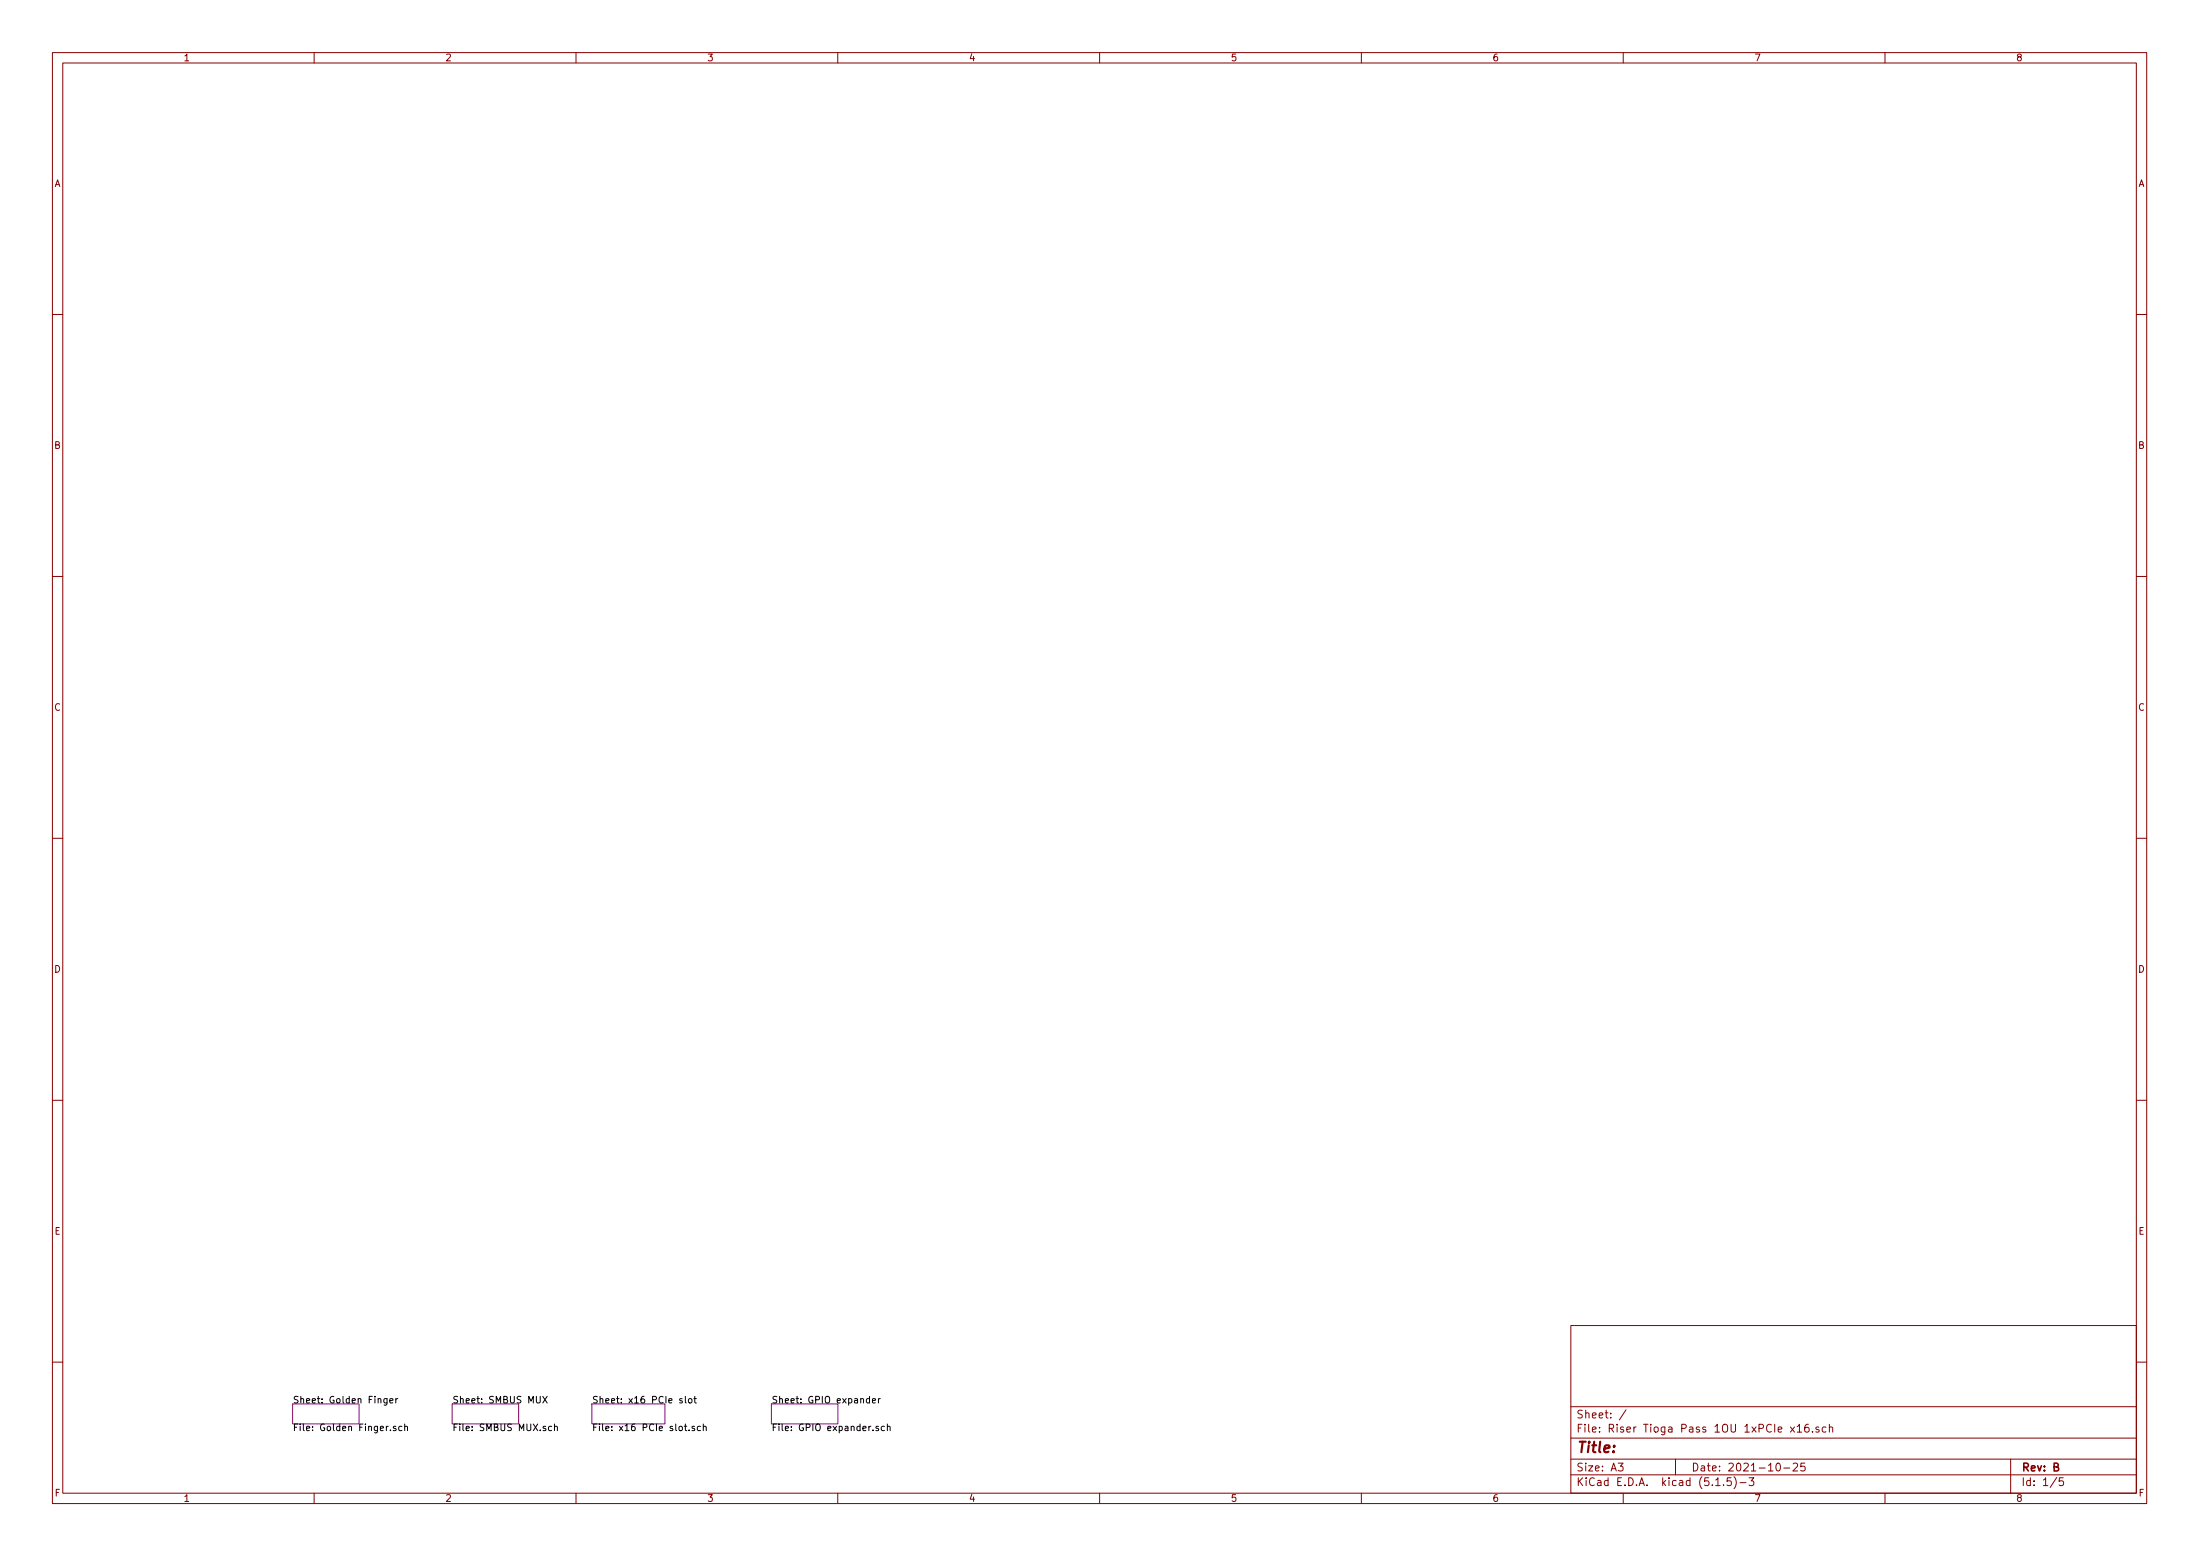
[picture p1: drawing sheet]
<svg xmlns="http://www.w3.org/2000/svg" width="420mm" height="297mm" viewBox="0 0 420 297" stroke-linecap="round" stroke-linejoin="round" font-family="sans-serif">
<g fill="none" stroke="#840000" stroke-width=".19">
<path d="M10 10h400v277h-400zM12 12h396v273.1h-396zM60 10v2M110 10v2M160 10v2M210 10v2M260 10v2M310 10v2M360 10v2M10 60h2M408 60h2M10 110h2"/>
<path d="M408 110h2M10 160h2M408 160h2M10 210h2M408 210h2M300 253h108v32.1h-108zM10 260h2M300 278.5h108M300 274.5h108M300 268.5h108M309 279.3h1l-.5 .6 .4 .1v.7l-.2 .1-.7-.1M310.5 269.1l-1.2 2"/>
<path d="M320 278.5v3M339.3 279.5l.2-.2a.86 .86 0 0 1 .2 1.5 .79 .79 0 0 1-.4-1.3zM341.9 272.4l.8 1M342.5 279.5l.5-.2 .3 .2v.2l-.9 1.1h.9M342.7 272.4l-.8 1M343.2 272.3l.5-.4v1.5M343.2 273.4h.9M344.7 279.3h-.7l-.1 .7 .2-.1h.5l.2 .3-.1 .5-.3 .1-.5-.1M345.4 271.9a.59 .59 0 0 0-.7 .6v.8l.2 .1 .5-.1 .1-.5-.1-.3h-.5l-.2 .3M346.2 273.3v.1M347.4 272.5a.37 .37 0 0 0-.6 .1l.1 .2 .5 .2v.1l-.2 .3-.4-.1M348.7 272.5l-.4-.1-.3 .3 .1 .6 .2 .1 .4-.1"/>
<path d="M349.4 272.5a.37 .37 0 0 1 .6 .1v.8M349.4 271.9v1.5M384 278.5v6.6M408 260h2M60 285.1v1.9M110 285.1v1.9M160 285.1v1.9M210 285.1v1.9M260 285.1v1.9M300 281.5h108M310 285.1v1.9M327.7 283.6h.8"/>
<path d="M329.2 283.5v.1M330.6 282.1h-.7l-.1 .7 .2-.1h.5l.2 .3-.1 .5-.2 .1-.6-.1M331.2 281.9a1.71 1.71 0 0 1 0 2.3M332.3 283h1.2M334 282.1h.9l-.5 .6 .5 .1v.7l-.2 .1-.7-.1M340.7 280.2h1.1M360 285.1v1.9M392.8 282l-1.3 2M394 282.1h-.7l-.1 .7 .3-.1h.5l.1 .3-.1 .5-.2 .1-.6-.1"/>
</g>
<path d="M55.9 268h12.7v3.8h-12.7zM86.4 268h12.7v3.8h-12.7zM113 268h14v3.8h-14zM147.3 268h12.7v3.8h-12.7z" fill="none" stroke="#840084" stroke-width=".19"/>
<g fill="none" stroke="#000" stroke-width=".19">
<path d="M73.9 267v1l-.2 .3-.3-.1M73.9 267h-.4l-.2 .2 .1 .6h.5M74.4 267.4l.7-.1-.1-.3h-.4l-.2 .2 .1 .6h.5M75.6 272.3h-.3l-.2 .2 .1 .1 .4 .2v.3h-.5M75.6 267v.8M76 267l-.4 .2M76.8 272.3h-.4l-.3 .2 .2 .6h.5M77.3 272.4l.2-.1h.3v.8M77.3 271.8v1.3M103.7 266.6l.8 1.2M104.5 266.6l-.8 1.2M105.4 272.3h-.4l-.3 .2 .2 .6h.5"/>
<path d="M105.9 272.4l.2-.1h.3l.1 .8M105.9 271.8v1.3M130.3 267h-.3l-.2 .2v.1l.5 .2v.3h-.5M130.7 272.3h.5M130.9 266.6v1.1l.2 .1M130.9 271.8v1.1l.3 .2M131.6 267h.3l.3 .2-.2 .6h-.3l-.2-.2zM131.6 273v.1M132.5 267h.5M132.6 272.3h-.3l-.1 .2v.1l.4 .2v.3h-.4M132.7 266.6v1.1l.3 .1M133.8 272.3h-.4l-.2 .2 .1 .6h.5"/>
<path d="M134.3 272.4l.2-.1h.3l.1 .8M134.3 271.8v1.3M166.1 267h-.4l-.2 .2 .1 .6h.5M166.1 266.6v1.2M166.6 267.4l.6-.1v-.3h-.4l-.2 .2 .1 .6h.5M167.8 272.3h-.3l-.2 .2v.1l.5 .2v.3h-.5M167.8 267v.8M168.1 267l-.3 .2M168.9 272.3h-.3l-.3 .2 .1 .6h.5M169.5 272.4l.1-.1h.4v.8M169.5 271.8v1.3"/>
</g>
<text font-size="2.8" fill="#840000" x="301" y="277.3">Title:</text>
<g font-size="2.1" fill="#840000">
<text x="301" y="273.5">File: Riser Tioga Pass 1OU 1xPCIe x16.sch</text>
<text x="301" y="270.8">Sheet: /</text>
<text x="301" y="280.9">Size: A3</text>
<text x="323" y="280.9">Date: 2021-10-25</text>
<text x="386" y="280.9">Rev: B</text>
<text x="301" y="283.7">KiCad E.D.A. kicad (5.1.5)-3</text>
<text x="386" y="283.7">Id: 1/5</text>
</g>
<g font-size="1.8" fill="#840000">
<text x="35" y="11.7">1</text>
<text x="85" y="11.7">2</text>
<text x="135" y="11.7">3</text>
<text x="185" y="11.7">4</text>
<text x="235" y="11.7">5</text>
<text x="285" y="11.7">6</text>
<text x="335" y="11.7">7</text>
<text x="385" y="11.7">8</text>
<text x="10.4" y="35.7">A</text>
<text x="408.4" y="35.7">A</text>
<text x="10.4" y="85.7">B</text>
<text x="408.4" y="85.7">B</text>
<text x="10.4" y="135.7">C</text>
<text x="408.4" y="135.7">C</text>
<text x="10.4" y="185.7">D</text>
<text x="408.4" y="185.7">D</text>
<text x="10.4" y="235.7">E</text>
<text x="408.4" y="235.7">E</text>
<text x="10.5" y="285.7">F</text>
<text x="35" y="286.7">1</text>
<text x="85" y="286.7">2</text>
<text x="135" y="286.7">3</text>
<text x="185" y="286.7">4</text>
<text x="235" y="286.7">5</text>
<text x="285" y="286.7">6</text>
<text x="335" y="286.7">7</text>
<text x="385" y="286.7">8</text>
<text x="408.5" y="285.7">F</text>
</g>
<g font-size="1.8">
<text x="55.9" y="267.9">Sheet: Golden Finger</text>
<text x="86.4" y="267.9">Sheet: SMBUS MUX</text>
<text x="113" y="267.9">Sheet: x16 PCIe slot</text>
<text x="147.3" y="267.9">Sheet: GPIO expander</text>
<text x="55.9" y="273.2">File: Golden Finger.sch</text>
<text x="86.4" y="273.2">File: SMBUS MUX.sch</text>
<text x="113" y="273.2">File: x16 PCIe slot.sch</text>
<text x="147.3" y="273.2">File: GPIO expander.sch</text>
</g>
</svg>
